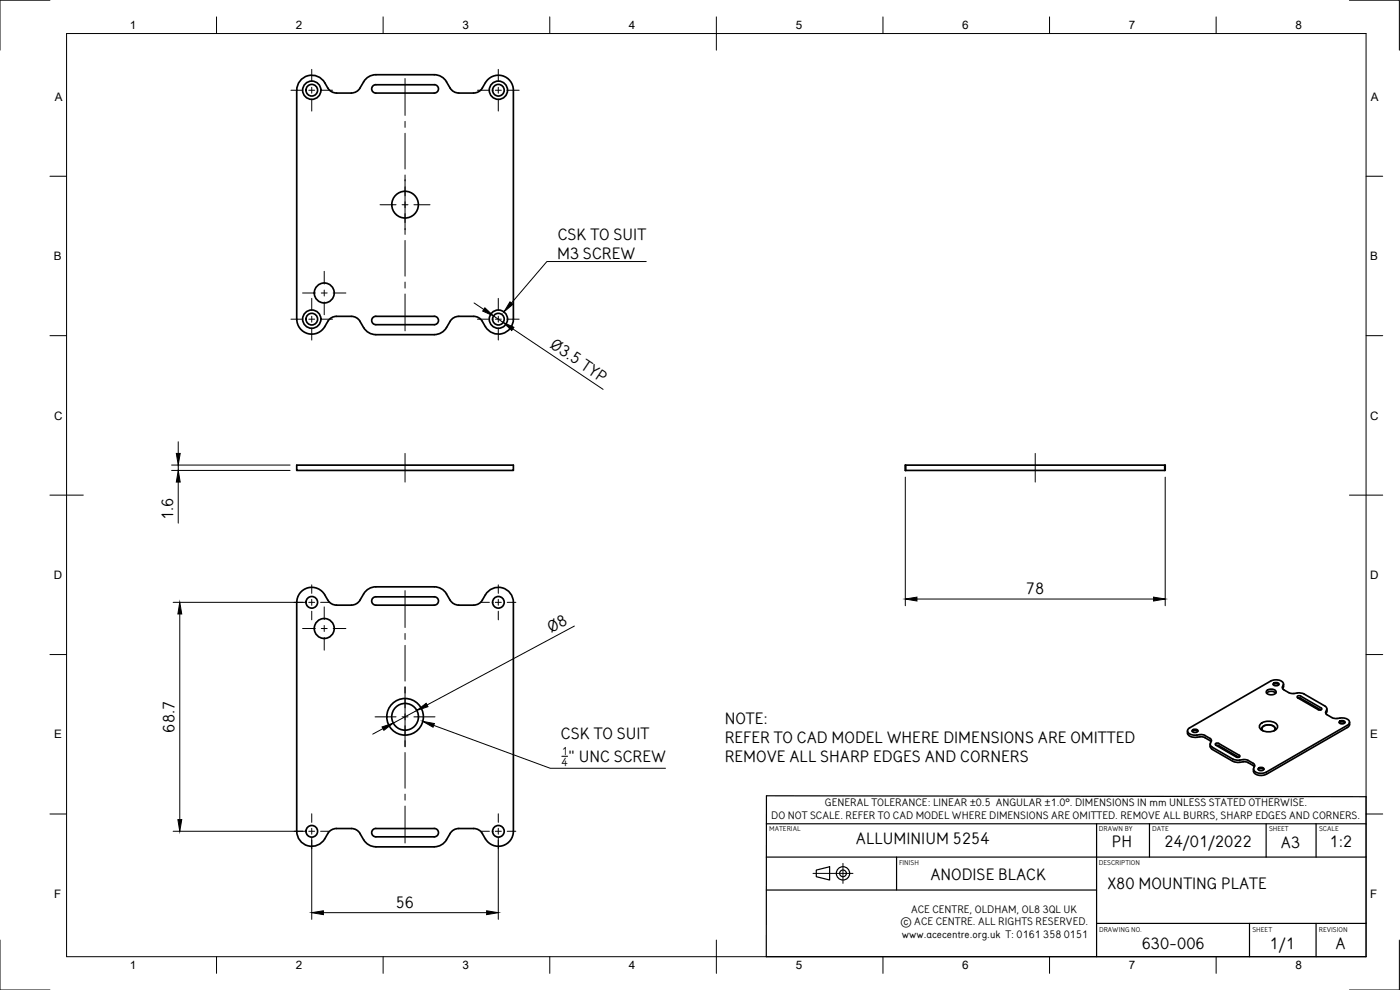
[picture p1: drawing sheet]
<svg xmlns="http://www.w3.org/2000/svg" width="420mm" height="297mm" viewBox="0 0 420 297" stroke-linecap="round" stroke-linejoin="round" font-family="sans-serif">
<!-- layer: Visible -->
<g fill="none" stroke="#000" stroke-width=".51">
<path d="M112.8 25.4h17.5a1.26 1.26 0 0 1 1.3 1.3 1.26 1.26 0 0 1-1.3 1.2h-17.5M112.8 22.4h17.5l1.3 .2 1.1 .6a8.5 8.5 0 0 1 2.7 3.6l.8 .7 1.5 .4h4.5l1.5-.4a5.2 5.2 0 0 0 2-2.7 4.5 4.5 0 0 1 5-2.1 4.5 4.5 0 0 1 3.4 4.4v68.7a4.5 4.5 0 0 1-3.4 4.3 4.5 4.5 0 0 1-5-2.1M112.8 22.4l-1.3 .2-1.1 .6a8.5 8.5 0 0 0-2.6 3.6l-1.3 .9-1 .2h-4.5l-1.5-.4a5.2 5.2 0 0 1-2-2.7 4.5 4.5 0 0 0-5.1-2.1 4.5 4.5 0 0 0-3.3 4.4l-.1 68.7a4.5 4.5 0 0 0 3.4 4.3 4.5 4.5 0 0 0 5.1-2.1M112.8 25.4a1.26 1.26 0 0 0-1.3 1.3 1.26 1.26 0 0 0 1.3 1.2M97.5 98a4.7 4.7 0 0 1 2.4-2.9l5.6-.2 1.5 .4a5.6 5.6 0 0 1 2.1 3l1.3 1.4 1.1 .5 1.3 .2M112.8 94.9h17.5a1.26 1.26 0 0 1 1.3 1.3 1.26 1.26 0 0 1-1.3 1.2h-17.5M112.8 94.9a1.26 1.26 0 0 0-1.3 1.3 1.26 1.26 0 0 0 1.3 1.2M145.7 98a4.6 4.6 0 0 0-2.5-2.9l-5.5-.2-1.5 .4a5.6 5.6 0 0 0-2.2 3l-1.3 1.4-1.7 .7h-18.2M89 139.6h65.1v1.5h-65.1zM271.7 139.6h78v1.5h-78zM271.8 139.6v1.5M349.5 139.6v1.5"/>
<path d="M112.8 176.1h17.5l1.3 .2 1.1 .5a8.5 8.5 0 0 1 2.7 3.7l.8 .7 1.5 .4h4.5l1.5-.4a5.2 5.2 0 0 0 2-2.7 4.5 4.5 0 0 1 5-2.1 4.5 4.5 0 0 1 3.4 4.3v68.7M112.8 179.1h17.5a1.26 1.26 0 0 1 1.3 1.2 1.26 1.26 0 0 1-1.3 1.3h-17.5M112.8 176.1l-1.3 .2-1.1 .5a8.5 8.5 0 0 0-2.6 3.7l-1.3 .9-1 .2h-4.5l-1.5-.4a5.2 5.2 0 0 1-2-2.7 4.5 4.5 0 0 0-5.1-2.1 4.5 4.5 0 0 0-3.3 4.3l-.1 68.7M112.8 179.1a1.26 1.26 0 0 0-1.3 1.2 1.26 1.26 0 0 0 1.3 1.3M356.4 219.9a2.84 2.84 0 0 0 3.7 1.2l1.2 .1 2.2 1.3M356.4 219.3v.6M357 218.4a1.13 1.13 0 0 0-.5 1.3 1.13 1.13 0 0 0 1.3 .8h1.4M357.8 219.4a1.15 1.15 0 0 1 1.7 0M357.8 219.1a.91 .91 0 0 1 1-.4 .91 .91 0 0 1 .7 .8 .91 .91 0 0 1-1 .3 .91 .91 0 0 1-.7-.7zM357.9 219.3h1.5M378.3 217.2a3.7 3.7 0 0 1 5 .4 1.66 1.66 0 0 1-1.7 1.9 2.91 2.91 0 0 1-3.6-1.5zM378.7 218.6a2.33 2.33 0 0 1 4 0"/>
<path d="M379.1 219.3a.97 .97 0 0 1-.3-1.1 .97 .97 0 0 1 1-.6 2.22 2.22 0 0 1 2.9 1l-.4 .7M380.1 208a2.06 2.06 0 0 1 2.8 0M380.2 207.2a1.95 1.95 0 0 1 2.8 .3 1.67 1.67 0 0 1-2.8 .5zM382.1 205.4a1.15 1.15 0 0 1 1.7 0M382.1 205.1a.91 .91 0 0 1 1-.4 .91 .91 0 0 1 .7 .8 .91 .91 0 0 1-1 .3 .91 .91 0 0 1-.7-.7zM382.2 205.2h1.5M385.2 205.3v.6M385.2 205.9l-.3 .8M388.3 208.1l-1.4-.3-1.6-.8-.4-.7a1.38 1.38 0 0 0 .2-1.6 1.38 1.38 0 0 0-1.5-.7h-1.4l-.8 .4-24.4 14M388.3 208.1l1.5-.2 1.3 .2 6.5 3.7a.91 .91 0 0 1 .5 1.2M389.6 209.4l.7 .1M390.3 208.9l6.2 3.5 .2 .4-.5 .2-.6-.1-6.2-3.5"/>
<path d="M390.3 209.5l6.1 3.5M390.3 208.8h-.8l-.2 .4 .2 .2M398.1 213l-.3 .8 .2 .4 1.8 1.1 1.1 .3a3.9 3.9 0 0 1 4.1 .8 .97 .97 0 0 1-.7 1.2l-24.3 14.1a3.1 3.1 0 0 1-3.7-.6l.2-1.7-1.9-1.3-1.1-.2-2.3 .2-1.2-.4M398.1 213.7l-.2 .5M398.2 212.7v.6M398.2 213.3l-.1 .4M401.9 216.8a1.15 1.15 0 0 1 1.7 0M402 216.5a.91 .91 0 0 1 .9-.3 .91 .91 0 0 1 .7 .7 .91 .91 0 0 1-1 .3 .91 .91 0 0 1-.6-.7zM402 216.7h1.5M405 216.7v.9l-.6 .7-24.4 14a2.72 2.72 0 0 1-3.8-.9v-.7M359.2 220.6l2.1-.1 1.8 1.1 .5 .6-.4 .8M363.2 223.3v.9l.6 .6"/>
<path d="M363.3 223a.91 .91 0 0 0 .5 1.2l6.2 3.6M363.8 224.8l6.2 3.6M365 223.6l.8 .1 6 3.5M370 228.4l1.2 .3h.9M371.9 226.6l-6.1-3.6-.6-.1-.5 .3 .2 .4 6.2 3.5M371.9 226.6l.2 .2-.2 .3h-.8M372 228.7h2.2l2.3 1.3M377.6 230.8a1.15 1.15 0 0 1 1.7 0M377.6 230.5a.91 .91 0 0 1 1-.3 .91 .91 0 0 1 .7 .7 .91 .91 0 0 1-1 .4 .91 .91 0 0 1-.7-.8zM377.7 230.7h1.5M89.1 249.4a4.5 4.5 0 0 0 3.3 4.4 4.5 4.5 0 0 0 5.1-2.1M97.5 251.7a4.7 4.7 0 0 1 2.4-2.9l5.6-.2 1.5 .4a5.6 5.6 0 0 1 2.1 3l.8 .9 1.1 .7 1.8 .5"/>
<path d="M112.8 248.6h17.5a1.26 1.26 0 0 1 1.3 1.2 1.26 1.26 0 0 1-1.3 1.3h-17.5M112.8 254.1h17.5M112.8 248.6a1.26 1.26 0 0 0-1.3 1.2 1.26 1.26 0 0 0 1.3 1.3M145.7 251.7a4.6 4.6 0 0 0-2.5-2.9l-5.5-.2-1.5 .4a5.6 5.6 0 0 0-2.2 2.9l-1.3 1.4-1.1 .6-1.3 .2M154.1 249.4a4.5 4.5 0 0 1-3.4 4.4 4.5 4.5 0 0 1-5-2.1"/>
<circle cx="93.6" cy="27.1" r="2.74"/>
<circle cx="93.6" cy="27.1" r="1.75"/>
<circle cx="149.6" cy="27.1" r="2.74"/>
<circle cx="149.6" cy="27.1" r="1.75"/>
<circle cx="121.6" cy="61.4" r="4"/>
<circle cx="93.6" cy="95.8" r="2.74"/>
<circle cx="93.6" cy="95.8" r="1.75"/>
<circle cx="97.3" cy="87.9" r="3"/>
<circle cx="149.6" cy="95.8" r="2.74"/>
<circle cx="149.6" cy="95.8" r="1.75"/>
<circle cx="93.6" cy="180.7" r="1.75"/>
<circle cx="97.3" cy="188.6" r="3"/>
<circle cx="149.6" cy="180.7" r="1.75"/>
<circle cx="121.6" cy="215.1" r="4"/>
<circle cx="121.6" cy="215.1" r="5.5"/>
<circle cx="93.6" cy="249.4" r="1.75"/>
<circle cx="149.6" cy="249.4" r="1.75"/>
</g>
<!-- layer: Border -->
<g fill="none" stroke="#000" stroke-width=".3">
<path d="M15 .1h-15v15M20 10.1h390v276.9h-390zM65 5.1v5M115 5.1v5M165 5.1v5M215 5.1v10M265 5.1v5M315 5.1v5M365 5.1v5M405 .1h15v15M15 52.9h5M410 52.9h5"/>
<path d="M15 100.7h5M410 100.7h5M15 148.6h10M405 148.6h10M15 196.4h5M410 196.4h5M15 244.2h5M410 244.2h5M0 282.1v14.9h15M65 287v5M115 287v5M165 287v5"/>
<path d="M215 282.1v9.9M265 287v5M315 287v5M365 287v5M420 282.1v14.9h-15"/>
</g>
<!-- layer: TitleBlock -->
<g fill="none" stroke="#000" stroke-width=".36">
<path d="M230 238.8l180 .2v48h-180zM230 257.2h180M230 247.2h180M269.1 257.2v9.8M329.1 247.2v39.8M345 247.2v10M380 247.2v10M395 247.2v10M230 267h99.1M245 261.1l4-1v3.9l-4-1zM329.1 277.1h80.9M375 277.1v9.9"/>
<path d="M395 277.1v9.9"/>
<circle cx="253" cy="262" r="2"/>
<circle cx="253" cy="262" r="1.01"/>
</g>
<path d="M253 259v6.1M244 262.1h12" fill="none" stroke="#000" stroke-width=".3"/>
<!-- layer: Center Lines -->
<g fill="none" stroke="#000" stroke-width=".3">
<path d="M87.3 27.1h3.6M92.7 27.1h1.7M93.6 20.8v3.6M93.6 26.2v1.8M93.6 29.7v3.6M96.2 27.1h3.6M121.6 23.6v11M121.6 36.4v1.8M121.6 40v10.7M143.3 27.1h3.6M148.7 27.1h1.8M149.5 20.8v3.6"/>
<path d="M149.5 26.2v1.8M149.5 29.7v3.6M152.2 27.1h3.6M121.6 52.5v17.8M114 61.4h4.9M120.7 61.4h1.7M121.6 72.1v10.8M124.2 61.4h4.9M87.3 95.8h3.6M90.8 87.9h3.8M92.7 95.8h1.7M93.6 89.5v3.6"/>
<path d="M93.6 94.9v1.8M93.6 98.5v3.5M96.2 95.8h3.6M96.4 87.9h1.8M97.3 81.4v3.8M97.3 87v1.8M97.3 90.6v3.8M100 87.9h3.8M121.6 84.6v1.8M121.6 88.2v11.1M143.3 95.8h3.6M148.7 95.8h1.8"/>
<path d="M149.5 89.5v3.6M149.5 94.9v1.8M149.5 98.5v3.5M152.2 95.8h3.6M121.6 136v8.6M310.7 136v8.6M93.6 175.5v2.5M93.6 179.8v1.8M121.6 177.2v11.1M149.5 175.5v2.5M149.5 179.8v1.8M88.3 180.7h2.6"/>
<path d="M90.8 188.6h3.8M92.7 180.7h1.7M93.6 183.4v2.6M96.2 180.7h2.6M96.4 188.6h1.8M97.3 182.1v3.8M97.3 187.7v1.8M97.3 191.2v3.9M100 188.6h3.8M121.6 190.1v1.8M121.6 193.6v10.8M144.3 180.7h2.6"/>
<path d="M148.7 180.7h1.8M149.5 183.4v2.6M152.2 180.7h2.6M112.6 215.1h6.3M120.7 215.1h1.7M121.6 206.1v18M124.2 215.1h6.4M121.6 225.8v10.7M121.6 238.3v1.8M88.3 249.4h2.6M92.7 249.4h1.7M93.6 244.2v2.5"/>
<path d="M93.6 248.5v1.8M93.6 252.1v2.6M96.2 249.4h2.6M121.6 241.9v11M144.3 249.4h2.6M148.7 249.4h1.8M149.5 244.2v2.5M149.5 248.5v1.8M149.5 252.1v2.6M152.2 249.4h2.6"/>
</g>
<!-- layer: Dimensions -->
<g fill="none" stroke="#000" stroke-width=".3">
<path d="M142.3 90.9l2.9 1.9M148.1 94.8l2.9 1.9M153.9 98.7l27.1 18.1M51.5 139.5h35.6M53.5 132.6v3.4M53.5 139.5v1.6M51.5 141.1h35.6M53.5 144.6v12.4M271.7 143.2v38.5M349.7 143.2v38.5M275.2 179.7h71M52 180.7h39.5"/>
<path d="M54 184.2v61.7M172.4 187.8l-44.2 23.7M114.9 218.6l-3 1.7M125.1 213.2l-7.1 3.8M52 249.4h39.5M93.6 251.4v24.5M149.5 251.4v24.5M97 273.8h49"/>
</g>
<path d="M145.5 92.4l2.6 2.4-3.2-1.5zM151 96.7l3.2 1.5-.6 1zM52.9 136h1.2l-.6 3.5zM53.5 141.1l.6 3.5h-1.2zM271.7 179.7l3.5-.5v1.1zM346.2 179.2l3.5 .5-3.5 .6zM54 180.7l.5 3.5h-1.1zM114.7 218.1l3.3-1.1-2.8 2.1zM125.1 213.2l2.8-2.2 .5 1zM53.4 245.9h1.1l-.5 3.5zM93.6 273.8l3.4-.5v1.1zM146 273.3l3.5 .5-3.5 .6z" fill="#000" stroke="#000" stroke-width=".3"/>
<!-- layer: Annotations -->
<path d="M153.1 90.6l.8 .7-2.7 2.3zM126.9 216.4l3.5 .7-.4 1.1z" fill="#000" stroke="#000" stroke-width=".3"/>
<path d="M194 78.5h-29.9l-10.6 12.4M130.2 217.6l34.9 12.9h34.6M168.6 226.9h1.7" fill="none" stroke="#000" stroke-width=".3"/>
<g font-size="4.9">
<text x="167.4" y="71.9">CSK TO SUIT</text>
<text x="167.2" y="77.8">M3 SCREW</text>
<text x="164.8" y="104.1" transform="rotate(34 164.8 104.1)">Ø3.5 TYP</text>
<text x="51.9" y="156.1" transform="rotate(-90 51.9 156.1)">1.6</text>
<text x="307.9" y="178.2">78</text>
<text x="165.4" y="189.8" transform="rotate(-28 165.4 189.8)">Ø8</text>
<text x="52.4" y="219.8" transform="rotate(-90 52.4 219.8)">68.7</text>
<text x="168.4" y="221.7">CSK TO SUIT</text>
<text x="217.5" y="217.1">NOTE:</text>
<text x="217.5" y="223">REFER TO CAD MODEL WHERE DIMENSIONS ARE OMITTED</text>
<text x="170.5" y="228.6">&quot; UNC SCREW</text>
<text x="217.5" y="228.8">REMOVE ALL SHARP EDGES AND CORNERS</text>
<text x="256.9" y="253.3">ALLUMINIUM 5254</text>
<text x="333.7" y="254.2">PH</text>
<text x="349.5" y="254.2">24/01/2022</text>
<text x="384.4" y="254.4">A3</text>
<text x="399" y="254.2">1:2</text>
<text x="279.2" y="264">ANODISE BLACK</text>
<text x="332.3" y="266.6">X80 MOUNTING PLATE</text>
<text x="118.7" y="272.3">56</text>
<text x="342.6" y="284.7">630-006</text>
<text x="381" y="284.7">1/1</text>
<text x="400.8" y="284.6">A</text>
</g>
<g font-size="3.5">
<text x="39" y="8.8">1</text>
<text x="88.8" y="8.8">2</text>
<text x="138.8" y="8.8">3</text>
<text x="188.7" y="8.8">4</text>
<text x="238.8" y="8.8">5</text>
<text x="288.7" y="8.8">6</text>
<text x="338.8" y="8.8">7</text>
<text x="388.8" y="8.8">8</text>
<text x="16.4" y="30.2">A</text>
<text x="411.4" y="30.2">A</text>
<text x="16.2" y="78">B</text>
<text x="411.2" y="78">B</text>
<text x="16.2" y="125.9">C</text>
<text x="411.2" y="125.9">C</text>
<text x="16.2" y="173.7">D</text>
<text x="411.2" y="173.7">D</text>
<text x="16.2" y="221.6">E</text>
<text x="411.2" y="221.6">E</text>
<text x="168.6" y="226.5">1</text>
<text x="168.5" y="229.8">4</text>
<text x="16.2" y="269.4">F</text>
<text x="411.2" y="269.4">F</text>
<text x="39" y="290.8">1</text>
<text x="88.8" y="290.8">2</text>
<text x="138.8" y="290.8">3</text>
<text x="188.7" y="290.8">4</text>
<text x="238.8" y="290.8">5</text>
<text x="288.7" y="290.8">6</text>
<text x="338.8" y="290.8">7</text>
<text x="388.8" y="290.8">8</text>
</g>
<g font-size="3.2">
<text x="231.5" y="245.7">DO NOT SCALE. REFER TO CAD MODEL WHERE DIMENSIONS ARE OMITTED. REMOVE ALL BURRS, SHARP EDGES AND CORNERS.</text>
<text x="247.5" y="241.9">GENERAL TOLERANCE: LINEAR ±0.5 ANGULAR ±1.0°. DIMENSIONS IN mm UNLESS STATED OTHERWISE.</text>
<text x="273.4" y="273.8">ACE CENTRE, OLDHAM, OL8 3QL UK</text>
<text x="270.3" y="277.7">© ACE CENTRE. ALL RIGHTS RESERVED.</text>
<text x="270.7" y="281.5">www.acecentre.org.uk T: 0161 358 0151</text>
</g>
<g font-size="2.1">
<text x="230.9" y="249.3">MATERIAL</text>
<text x="329.8" y="249.3">DRAWN BY</text>
<text x="345.8" y="249.2">DATE</text>
<text x="380.9" y="249.2">SHEET</text>
<text x="395.9" y="249.3">SCALE</text>
<text x="269.8" y="259.4">FINISH</text>
<text x="329.8" y="259.4">DESCRIPTION</text>
<text x="329.8" y="279.5">DRAWING NO.</text>
<text x="375.9" y="279.5">SHEET</text>
<text x="395.8" y="279.5">REVISION</text>
</g>
</svg>
